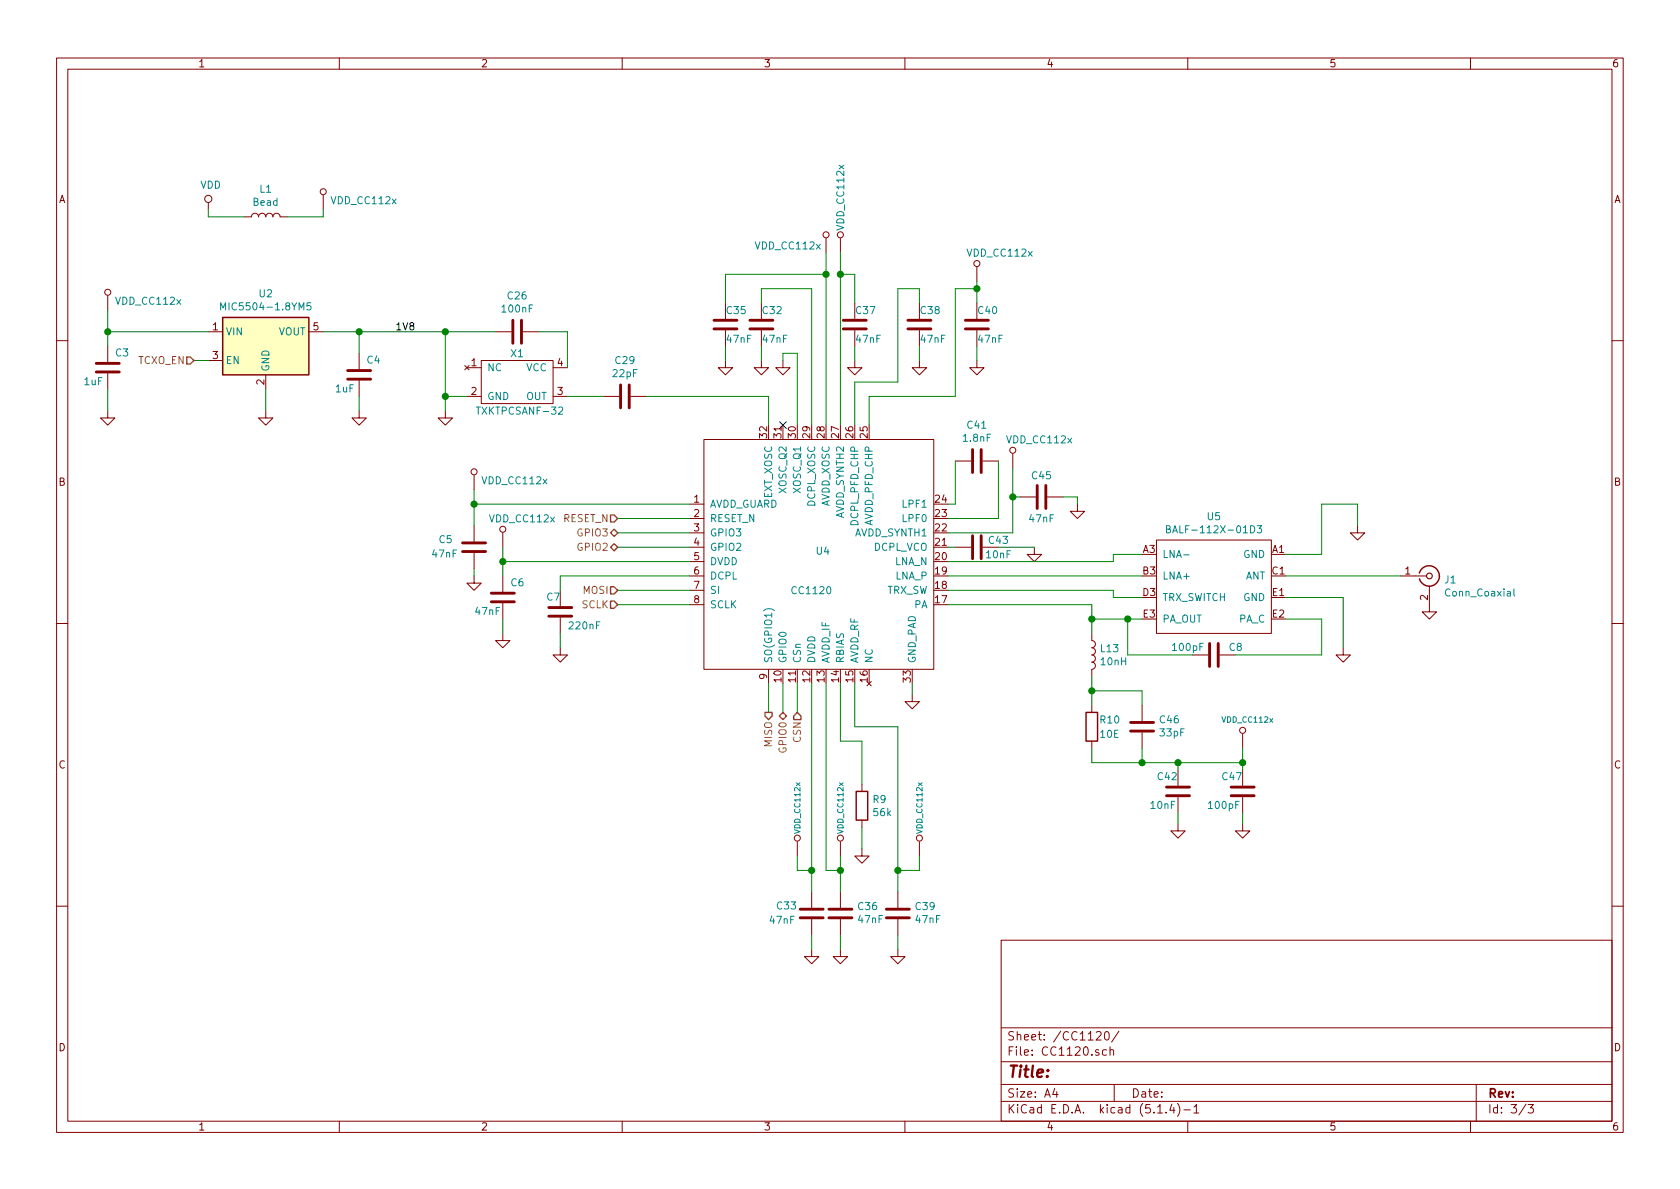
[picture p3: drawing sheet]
EESchema Schematic File Version 4
LIBS:senseEle_rev1-cache
EELAYER 30 0
EELAYER END
$Descr A4 11693 8268
encoding utf-8
Sheet 3 3
Title ""
Date ""
Rev ""
Comp ""
Comment1 ""
Comment2 ""
Comment3 ""
Comment4 ""
$EndDescr
$Comp
L sense:C C35
U 1 1
P 5050 2250
F 0 "C35" H 5050 2350 50  0000 L CNN
F 1 "47nF" H 5050 2150 50  0000 L CNN
F 2 "sense:C_0603_1608Metric" H 5088 2100 50  0001 C CNN
F 3 "" H 5050 2250 50  0001 C CNN
	1    5050 2250
	1    0    0    -1  
$EndComp
$Comp
L sense:C C32
U 1 1
P 5300 2250
F 0 "C32" H 5300 2350 50  0000 L CNN
F 1 "47nF" H 5300 2150 50  0000 L CNN
F 2 "sense:C_0603_1608Metric" H 5338 2100 50  0001 C CNN
F 3 "" H 5300 2250 50  0001 C CNN
	1    5300 2250
	1    0    0    -1  
$EndComp
$Comp
L sense:C C40
U 1 1
P 6800 2250
F 0 "C40" H 6800 2350 50  0000 L CNN
F 1 "47nF" H 6800 2150 50  0000 L CNN
F 2 "sense:C_0603_1608Metric" H 6838 2100 50  0001 C CNN
F 3 "" H 6800 2250 50  0001 C CNN
	1    6800 2250
	1    0    0    -1  
$EndComp
$Comp
L sense:C C26
U 1 1
P 3600 2300
F 0 "C26" V 3348 2300 50  0000 C CNN
F 1 "100nF" V 3439 2300 50  0000 C CNN
F 2 "sense:C_0402_1005Metric" H 3638 2150 50  0001 C CNN
F 3 "" H 3600 2300 50  0001 C CNN
	1    3600 2300
	0    1    1    0   
$EndComp
$Comp
L sense:GND #PWR035
U 1 1
P 3100 2850
F 0 "#PWR035" H 3100 2600 50  0001 C CNN
F 1 "GND" H 3105 2677 50  0001 C CNN
F 2 "" H 3100 2850 50  0001 C CNN
F 3 "" H 3100 2850 50  0001 C CNN
	1    3100 2850
	1    0    0    -1  
$EndComp
$Comp
L sense:VDD_CC112x #PWR0105
U 1 1
P 5750 1750
F 0 "#PWR0105" H 5750 1930 50  0001 C CNN
F 1 "VDD_CC112x" H 5250 1800 50  0000 L CNN
F 2 "" H 5750 1750 50  0001 C CNN
F 3 "" H 5750 1750 50  0001 C CNN
	1    5750 1750
	1    0    0    -1  
$EndComp
$Comp
L sense:C C29
U 1 1
P 4350 2750
F 0 "C29" V 4098 2750 50  0000 C CNN
F 1 "22pF" V 4189 2750 50  0000 C CNN
F 2 "sense:C_0402_1005Metric" H 4388 2600 50  0001 C CNN
F 3 "" H 4350 2750 50  0001 C CNN
	1    4350 2750
	0    1    1    0   
$EndComp
$Comp
L sense:VDD_CC112x #PWR0106
U 1 1
P 5850 1750
F 0 "#PWR0106" H 5850 1930 50  0001 C CNN
F 1 "VDD_CC112x" V 5850 1900 50  0000 L CNN
F 2 "" H 5850 1750 50  0001 C CNN
F 3 "" H 5850 1750 50  0001 C CNN
	1    5850 1750
	1    0    0    -1  
$EndComp
$Comp
L sense:VDD_CC112x #PWR0107
U 1 1
P 6800 1950
F 0 "#PWR0107" H 6800 2130 50  0001 C CNN
F 1 "VDD_CC112x" H 6725 2150 50  0000 L CNN
F 2 "" H 6800 1950 50  0001 C CNN
F 3 "" H 6800 1950 50  0001 C CNN
	1    6800 1950
	1    0    0    -1  
$EndComp
$Comp
L sense:C C37
U 1 1
P 5950 2250
F 0 "C37" H 5950 2350 50  0000 L CNN
F 1 "47nF" H 5950 2150 50  0000 L CNN
F 2 "sense:C_0603_1608Metric" H 5988 2100 50  0001 C CNN
F 3 "" H 5950 2250 50  0001 C CNN
	1    5950 2250
	1    0    0    -1  
$EndComp
$Comp
L sense:GND #PWR049
U 1 1
P 6400 2500
F 0 "#PWR049" H 6400 2250 50  0001 C CNN
F 1 "GND" H 6405 2327 50  0001 C CNN
F 2 "" H 6400 2500 50  0001 C CNN
F 3 "" H 6400 2500 50  0001 C CNN
	1    6400 2500
	1    0    0    -1  
$EndComp
$Comp
L sense:GND #PWR051
U 1 1
P 6800 2500
F 0 "#PWR051" H 6800 2250 50  0001 C CNN
F 1 "GND" H 6805 2327 50  0001 C CNN
F 2 "" H 6800 2500 50  0001 C CNN
F 3 "" H 6800 2500 50  0001 C CNN
	1    6800 2500
	1    0    0    -1  
$EndComp
$Comp
L sense:VDD_CC112x #PWR0108
U 1 1
P 750 2150
F 0 "#PWR0108" H 750 2330 50  0001 C CNN
F 1 "VDD_CC112x" H 798 2215 50  0000 L CNN
F 2 "" H 750 2150 50  0001 C CNN
F 3 "" H 750 2150 50  0001 C CNN
	1    750  2150
	1    0    0    -1  
$EndComp
$Comp
L sense:C C45
U 1 1
P 7250 3450
F 0 "C45" V 7100 3450 50  0000 C CNN
F 1 "47nF" V 7400 3450 50  0000 C CNN
F 2 "sense:C_0603_1608Metric" H 7288 3300 50  0001 C CNN
F 3 "" H 7250 3450 50  0001 C CNN
	1    7250 3450
	0    1    1    0   
$EndComp
$Comp
L sense:VDD_CC112x #PWR0109
U 1 1
P 7050 3250
F 0 "#PWR0109" H 7050 3430 50  0001 C CNN
F 1 "VDD_CC112x" H 7000 3450 50  0000 L CNN
F 2 "" H 7050 3250 50  0001 C CNN
F 3 "" H 7050 3250 50  0001 C CNN
	1    7050 3250
	1    0    0    -1  
$EndComp
$Comp
L sense:GND #PWR054
U 1 1
P 7500 3500
F 0 "#PWR054" H 7500 3250 50  0001 C CNN
F 1 "GND" H 7505 3327 50  0001 C CNN
F 2 "" H 7500 3500 50  0001 C CNN
F 3 "" H 7500 3500 50  0001 C CNN
	1    7500 3500
	1    0    0    -1  
$EndComp
Wire Wire Line
	7500 3500 7500 3450
$Comp
L sense:C C43
U 1 1
P 6800 3800
F 0 "C43" V 6750 3950 50  0000 C CNN
F 1 "10nF" V 6850 3950 50  0000 C CNN
F 2 "sense:C_0402_1005Metric" H 6838 3650 50  0001 C CNN
F 3 "" H 6800 3800 50  0001 C CNN
	1    6800 3800
	0    1    1    0   
$EndComp
$Comp
L sense:GND #PWR055
U 1 1
P 7200 3800
F 0 "#PWR055" H 7200 3550 50  0001 C CNN
F 1 "GND" H 7325 3725 50  0001 C CNN
F 2 "" H 7200 3800 50  0001 C CNN
F 3 "" H 7200 3800 50  0001 C CNN
	1    7200 3800
	1    0    0    -1  
$EndComp
Wire Wire Line
	7200 3800 6950 3800
$Comp
L sense:L L13
U 1 1
P 7600 4550
F 0 "L13" H 7653 4596 50  0000 L CNN
F 1 "10nH" H 7653 4505 50  0000 L CNN
F 2 "Inductor_SMD:L_0402_1005Metric" H 7600 4550 50  0001 C CNN
F 3 "" H 7600 4550 50  0001 C CNN
	1    7600 4550
	1    0    0    -1  
$EndComp
$Comp
L sense:R R10
U 1 1
P 7600 5050
F 0 "R10" H 7650 5100 50  0000 L CNN
F 1 "10E" H 7650 5000 50  0000 L CNN
F 2 "Resistor_SMD:R_0402_1005Metric" V 7530 5050 50  0001 C CNN
F 3 "" H 7600 5050 50  0001 C CNN
	1    7600 5050
	1    0    0    -1  
$EndComp
$Comp
L sense:C C46
U 1 1
P 7950 5050
F 0 "C46" H 7835 5004 50  0000 R CNN
F 1 "33pF" H 7835 5095 50  0000 R CNN
F 2 "sense:C_0402_1005Metric" H 7988 4900 50  0001 C CNN
F 3 "" H 7950 5050 50  0001 C CNN
	1    7950 5050
	-1   0    0    1   
$EndComp
$Comp
L sense:C C42
U 1 1
P 8200 5500
F 0 "C42" H 8350 5400 50  0000 R CNN
F 1 "10nF" H 8400 5600 50  0000 R CNN
F 2 "sense:C_0402_1005Metric" H 8238 5350 50  0001 C CNN
F 3 "" H 8200 5500 50  0001 C CNN
	1    8200 5500
	-1   0    0    1   
$EndComp
$Comp
L sense:C C47
U 1 1
P 8650 5500
F 0 "C47" H 8800 5400 50  0000 R CNN
F 1 "100pF" H 8900 5600 50  0000 R CNN
F 2 "sense:C_0402_1005Metric" H 8688 5350 50  0001 C CNN
F 3 "" H 8650 5500 50  0001 C CNN
	1    8650 5500
	-1   0    0    1   
$EndComp
$Comp
L sense:GND #PWR052
U 1 1
P 8200 5725
F 0 "#PWR052" H 8200 5475 50  0001 C CNN
F 1 "GND" H 8205 5552 50  0001 C CNN
F 2 "" H 8200 5725 50  0001 C CNN
F 3 "" H 8200 5725 50  0001 C CNN
	1    8200 5725
	1    0    0    -1  
$EndComp
$Comp
L sense:GND #PWR053
U 1 1
P 8650 5725
F 0 "#PWR053" H 8650 5475 50  0001 C CNN
F 1 "GND" H 8655 5552 50  0001 C CNN
F 2 "" H 8650 5725 50  0001 C CNN
F 3 "" H 8650 5725 50  0001 C CNN
	1    8650 5725
	1    0    0    -1  
$EndComp
Wire Wire Line
	8650 5725 8650 5650
Wire Wire Line
	8200 5725 8200 5650
$Comp
L sense:VDD_CC112x #PWR0110
U 1 1
P 8650 5200
F 0 "#PWR0110" H 8650 5380 50  0001 C CNN
F 1 "VDD_CC112x" H 8500 5400 39  0000 L CNN
F 2 "" H 8650 5200 50  0001 C CNN
F 3 "" H 8650 5200 50  0001 C CNN
	1    8650 5200
	1    0    0    -1  
$EndComp
$Comp
L sense:C C33
U 1 1
P 5650 6350
F 0 "C33" H 5900 6300 50  0000 R CNN
F 1 "47nF" H 5950 6400 50  0000 R CNN
F 2 "sense:C_0603_1608Metric" H 5688 6200 50  0001 C CNN
F 3 "" H 5650 6350 50  0001 C CNN
	1    5650 6350
	-1   0    0    1   
$EndComp
$Comp
L sense:C C36
U 1 1
P 5850 6350
F 0 "C36" H 5735 6304 50  0000 R CNN
F 1 "47nF" H 5735 6395 50  0000 R CNN
F 2 "sense:C_0603_1608Metric" H 5888 6200 50  0001 C CNN
F 3 "" H 5850 6350 50  0001 C CNN
	1    5850 6350
	-1   0    0    1   
$EndComp
$Comp
L sense:GND #PWR044
U 1 1
P 5650 6600
F 0 "#PWR044" H 5650 6350 50  0001 C CNN
F 1 "GND" H 5655 6427 50  0001 C CNN
F 2 "" H 5650 6600 50  0001 C CNN
F 3 "" H 5650 6600 50  0001 C CNN
	1    5650 6600
	1    0    0    -1  
$EndComp
$Comp
L sense:GND #PWR046
U 1 1
P 5850 6600
F 0 "#PWR046" H 5850 6350 50  0001 C CNN
F 1 "GND" H 5855 6427 50  0001 C CNN
F 2 "" H 5850 6600 50  0001 C CNN
F 3 "" H 5850 6600 50  0001 C CNN
	1    5850 6600
	1    0    0    -1  
$EndComp
$Comp
L sense:VDD_CC112x #PWR0112
U 1 1
P 5850 5950
F 0 "#PWR0112" H 5850 6130 50  0001 C CNN
F 1 "VDD_CC112x" V 5850 6100 39  0000 L CNN
F 2 "" H 5850 5950 50  0001 C CNN
F 3 "" H 5850 5950 50  0001 C CNN
	1    5850 5950
	1    0    0    -1  
$EndComp
$Comp
L sense:R R9
U 1 1
P 6000 5600
F 0 "R9" H 6070 5646 50  0000 L CNN
F 1 "56k" H 6070 5555 50  0000 L CNN
F 2 "Resistor_SMD:R_0402_1005Metric" V 5930 5600 50  0001 C CNN
F 3 "" H 6000 5600 50  0001 C CNN
	1    6000 5600
	1    0    0    -1  
$EndComp
$Comp
L sense:C C39
U 1 1
P 6250 6350
F 0 "C39" H 6135 6304 50  0000 R CNN
F 1 "47nF" H 6135 6395 50  0000 R CNN
F 2 "sense:C_0603_1608Metric" H 6288 6200 50  0001 C CNN
F 3 "" H 6250 6350 50  0001 C CNN
	1    6250 6350
	-1   0    0    1   
$EndComp
$Comp
L sense:GND #PWR048
U 1 1
P 6000 5900
F 0 "#PWR048" H 6000 5650 50  0001 C CNN
F 1 "GND" H 6005 5727 50  0001 C CNN
F 2 "" H 6000 5900 50  0001 C CNN
F 3 "" H 6000 5900 50  0001 C CNN
	1    6000 5900
	1    0    0    -1  
$EndComp
$Comp
L sense:GND #PWR050
U 1 1
P 6250 6600
F 0 "#PWR050" H 6250 6350 50  0001 C CNN
F 1 "GND" H 6255 6427 50  0001 C CNN
F 2 "" H 6250 6600 50  0001 C CNN
F 3 "" H 6250 6600 50  0001 C CNN
	1    6250 6600
	1    0    0    -1  
$EndComp
$Comp
L sense:VDD_CC112x #PWR0113
U 1 1
P 6400 5950
F 0 "#PWR0113" H 6400 6130 50  0001 C CNN
F 1 "VDD_CC112x" V 6400 6100 39  0000 L CNN
F 2 "" H 6400 5950 50  0001 C CNN
F 3 "" H 6400 5950 50  0001 C CNN
	1    6400 5950
	1    0    0    -1  
$EndComp
Wire Wire Line
	6250 6600 6250 6500
Text HLabel 5450 4950 3    50   BiDi ~ 0
GPIO0
Text HLabel 4300 3800 0    50   BiDi ~ 0
GPIO2
Text HLabel 5550 4950 3    50   Input ~ 0
CSN
Text HLabel 4300 4200 0    50   Input ~ 0
SCLK
Text HLabel 4300 4100 0    50   Input ~ 0
MOSI
Text HLabel 5350 4950 3    50   Output ~ 0
MISO
$Comp
L sense:CC1120 U4
U 1 1
P 5700 3850
F 0 "U4" H 5675 3875 50  0000 L CNN
F 1 "CC1120" H 5500 3600 50  0000 L CNN
F 2 "sense:CC1120" H 5700 3850 50  0001 C CNN
F 3 "" H 5700 3850 50  0001 C CNN
	1    5700 3850
	1    0    0    -1  
$EndComp
Wire Wire Line
	5350 4750 5350 4950
Wire Wire Line
	5450 4750 5450 4950
Wire Wire Line
	5550 4750 5550 4950
$Comp
L sense:VDD_CC112x #PWR0111
U 1 1
P 5550 5950
F 0 "#PWR0111" H 5550 6130 50  0001 C CNN
F 1 "VDD_CC112x" V 5550 6100 39  0000 L CNN
F 2 "" H 5550 5950 50  0001 C CNN
F 3 "" H 5550 5950 50  0001 C CNN
	1    5550 5950
	1    0    0    -1  
$EndComp
Wire Wire Line
	5650 6500 5650 6600
Wire Wire Line
	5650 4750 5650 6050
Wire Wire Line
	5550 5950 5550 6050
Wire Wire Line
	5550 6050 5650 6050
Connection ~ 5650 6050
Wire Wire Line
	5650 6050 5650 6200
Wire Wire Line
	5850 6500 5850 6600
Wire Wire Line
	5850 6200 5850 6050
Wire Wire Line
	5850 6050 5750 6050
Wire Wire Line
	5750 6050 5750 4750
Wire Wire Line
	5850 5950 5850 6050
Connection ~ 5850 6050
Wire Wire Line
	5850 4750 5850 5150
Wire Wire Line
	5850 5150 6000 5150
Wire Wire Line
	6000 5150 6000 5450
Wire Wire Line
	6000 5750 6000 5900
Wire Wire Line
	6250 5050 5950 5050
Wire Wire Line
	5950 5050 5950 4750
Wire Wire Line
	6250 5050 6250 6050
Wire Wire Line
	6250 6050 6400 6050
Wire Wire Line
	6400 6050 6400 5950
Connection ~ 6250 6050
Wire Wire Line
	6250 6050 6250 6200
Wire Wire Line
	4300 4100 4800 4100
Wire Wire Line
	4800 4200 4300 4200
Text HLabel 4300 3700 0    50   BiDi ~ 0
GPIO3
Wire Wire Line
	4300 3700 4800 3700
Wire Wire Line
	4800 3800 4300 3800
NoConn ~ 5450 2950
$Comp
L sense:GND #PWR033
U 1 1
P 5450 2500
F 0 "#PWR033" H 5450 2250 50  0001 C CNN
F 1 "GND" H 5575 2425 50  0001 C CNN
F 2 "" H 5450 2500 50  0001 C CNN
F 3 "" H 5450 2500 50  0001 C CNN
	1    5450 2500
	1    0    0    -1  
$EndComp
Wire Wire Line
	5550 2450 5550 2950
Wire Wire Line
	4800 3900 3500 3900
Wire Wire Line
	3500 3900 3500 4000
Wire Wire Line
	4800 3500 3300 3500
Wire Wire Line
	3300 3500 3300 3650
$Comp
L sense:C C6
U 1 1
P 3500 4150
F 0 "C6" H 3450 4050 50  0000 R CNN
F 1 "47nF" H 3700 4250 50  0000 R CNN
F 2 "sense:C_0603_1608Metric" H 3538 4000 50  0001 C CNN
F 3 "" H 3500 4150 50  0001 C CNN
	1    3500 4150
	-1   0    0    1   
$EndComp
$Comp
L sense:C C5
U 1 1
P 3300 3800
F 0 "C5" H 3550 3750 50  0000 R CNN
F 1 "47nF" H 3600 3850 50  0000 R CNN
F 2 "sense:C_0603_1608Metric" H 3338 3650 50  0001 C CNN
F 3 "" H 3300 3800 50  0001 C CNN
	1    3300 3800
	-1   0    0    1   
$EndComp
$Comp
L sense:C C7
U 1 1
P 3900 4250
F 0 "C7" H 4000 4150 50  0000 R CNN
F 1 "220nF" H 3850 4350 50  0000 R CNN
F 2 "sense:C_0402_1005Metric" H 3938 4100 50  0001 C CNN
F 3 "" H 3900 4250 50  0001 C CNN
	1    3900 4250
	-1   0    0    1   
$EndComp
Wire Wire Line
	3900 4100 3900 4000
Wire Wire Line
	3900 4000 4800 4000
$Comp
L sense:GND #PWR021
U 1 1
P 3900 4500
F 0 "#PWR021" H 3900 4250 50  0001 C CNN
F 1 "GND" H 3905 4327 50  0001 C CNN
F 2 "" H 3900 4500 50  0001 C CNN
F 3 "" H 3900 4500 50  0001 C CNN
	1    3900 4500
	1    0    0    -1  
$EndComp
Wire Wire Line
	3900 4400 3900 4500
$Comp
L sense:GND #PWR020
U 1 1
P 3500 4400
F 0 "#PWR020" H 3500 4150 50  0001 C CNN
F 1 "GND" H 3505 4227 50  0001 C CNN
F 2 "" H 3500 4400 50  0001 C CNN
F 3 "" H 3500 4400 50  0001 C CNN
	1    3500 4400
	1    0    0    -1  
$EndComp
Wire Wire Line
	3500 4300 3500 4400
$Comp
L sense:GND #PWR018
U 1 1
P 3300 4000
F 0 "#PWR018" H 3300 3750 50  0001 C CNN
F 1 "GND" H 3305 3827 50  0001 C CNN
F 2 "" H 3300 4000 50  0001 C CNN
F 3 "" H 3300 4000 50  0001 C CNN
	1    3300 4000
	1    0    0    -1  
$EndComp
Wire Wire Line
	3300 3950 3300 4000
Wire Wire Line
	4800 3600 4300 3600
Text HLabel 4300 3600 0    50   Input ~ 0
RESET_N
$Comp
L sense:GND #PWR036
U 1 1
P 6350 4825
F 0 "#PWR036" H 6350 4575 50  0001 C CNN
F 1 "GND" H 6355 4652 50  0001 C CNN
F 2 "" H 6350 4825 50  0001 C CNN
F 3 "" H 6350 4825 50  0001 C CNN
	1    6350 4825
	1    0    0    -1  
$EndComp
Wire Wire Line
	6350 4825 6350 4750
Wire Wire Line
	5350 2950 5350 2750
Wire Wire Line
	5550 2450 5450 2450
Wire Wire Line
	5450 2450 5450 2500
$Comp
L sense:GND #PWR032
U 1 1
P 5300 2500
F 0 "#PWR032" H 5300 2250 50  0001 C CNN
F 1 "GND" H 5425 2425 50  0001 C CNN
F 2 "" H 5300 2500 50  0001 C CNN
F 3 "" H 5300 2500 50  0001 C CNN
	1    5300 2500
	1    0    0    -1  
$EndComp
Wire Wire Line
	5300 2400 5300 2500
Wire Wire Line
	5300 2100 5300 2000
Wire Wire Line
	5300 2000 5650 2000
Wire Wire Line
	5650 2000 5650 2950
$Comp
L sense:VDD_CC112x #PWR017
U 1 1
P 3300 3400
F 0 "#PWR017" H 3300 3580 50  0001 C CNN
F 1 "VDD_CC112x" H 3348 3465 50  0000 L CNN
F 2 "" H 3300 3400 50  0001 C CNN
F 3 "" H 3300 3400 50  0001 C CNN
	1    3300 3400
	1    0    0    -1  
$EndComp
$Comp
L sense:VDD_CC112x #PWR019
U 1 1
P 3500 3800
F 0 "#PWR019" H 3500 3980 50  0001 C CNN
F 1 "VDD_CC112x" H 3400 4000 50  0000 L CNN
F 2 "" H 3500 3800 50  0001 C CNN
F 3 "" H 3500 3800 50  0001 C CNN
	1    3500 3800
	1    0    0    -1  
$EndComp
Wire Wire Line
	3300 3400 3300 3500
Connection ~ 3300 3500
Wire Wire Line
	3500 3800 3500 3900
Connection ~ 3500 3900
Wire Wire Line
	5750 2950 5750 1900
$Comp
L sense:GND #PWR028
U 1 1
P 5050 2500
F 0 "#PWR028" H 5050 2250 50  0001 C CNN
F 1 "GND" H 5175 2425 50  0001 C CNN
F 2 "" H 5050 2500 50  0001 C CNN
F 3 "" H 5050 2500 50  0001 C CNN
	1    5050 2500
	1    0    0    -1  
$EndComp
Wire Wire Line
	5050 2400 5050 2500
Wire Wire Line
	5050 2100 5050 1900
Wire Wire Line
	5750 1900 5050 1900
Wire Wire Line
	5750 1900 5750 1750
Connection ~ 5750 1900
Wire Wire Line
	5850 1750 5850 1900
$Comp
L sense:GND #PWR034
U 1 1
P 5950 2500
F 0 "#PWR034" H 5950 2250 50  0001 C CNN
F 1 "GND" H 6075 2425 50  0001 C CNN
F 2 "" H 5950 2500 50  0001 C CNN
F 3 "" H 5950 2500 50  0001 C CNN
	1    5950 2500
	1    0    0    -1  
$EndComp
Wire Wire Line
	5950 2400 5950 2500
Wire Wire Line
	5950 2100 5950 1900
Wire Wire Line
	5950 1900 5850 1900
Connection ~ 5850 1900
Wire Wire Line
	5850 1900 5850 2950
$Comp
L sense:C C41
U 1 1
P 6800 3200
F 0 "C41" V 6548 3200 50  0000 C CNN
F 1 "1.8nF" V 6639 3200 50  0000 C CNN
F 2 "sense:C_0402_1005Metric" H 6838 3050 50  0001 C CNN
F 3 "" H 6800 3200 50  0001 C CNN
	1    6800 3200
	0    1    1    0   
$EndComp
Wire Wire Line
	6650 3200 6650 3500
Wire Wire Line
	6650 3500 6600 3500
Wire Wire Line
	6600 3600 6950 3600
Wire Wire Line
	6950 3600 6950 3200
Wire Wire Line
	7400 3450 7500 3450
Wire Wire Line
	7050 3250 7050 3450
Wire Wire Line
	7050 3450 7100 3450
Wire Wire Line
	7050 3450 7050 3700
Wire Wire Line
	7050 3700 6600 3700
Connection ~ 7050 3450
Wire Wire Line
	6600 3800 6650 3800
Wire Wire Line
	5950 2950 5950 2650
Wire Wire Line
	5950 2650 6250 2650
$Comp
L sense:C C38
U 1 1
P 6400 2250
F 0 "C38" H 6400 2350 50  0000 L CNN
F 1 "47nF" H 6400 2150 50  0000 L CNN
F 2 "sense:C_0603_1608Metric" H 6438 2100 50  0001 C CNN
F 3 "" H 6400 2250 50  0001 C CNN
	1    6400 2250
	1    0    0    -1  
$EndComp
Wire Wire Line
	6250 2000 6400 2000
Wire Wire Line
	6400 2000 6400 2100
Wire Wire Line
	6250 2000 6250 2650
Wire Wire Line
	6400 2400 6400 2500
Wire Wire Line
	6800 2400 6800 2500
Wire Wire Line
	6800 1950 6800 2000
Wire Wire Line
	6800 2000 6650 2000
Wire Wire Line
	6650 2000 6650 2750
Wire Wire Line
	6650 2750 6050 2750
Wire Wire Line
	6050 2750 6050 2950
Connection ~ 6800 2000
Wire Wire Line
	6800 2000 6800 2100
$Comp
L sense:TCXO X1
U 1 1
P 3600 2650
F 0 "X1" H 3600 2850 50  0000 C CNN
F 1 " TXKTPCSANF-32" H 3600 2450 50  0000 C CNN
F 2 "sense:TXKTPCSANF-32" H 3595 3215 50  0001 C CNN
F 3 "" H 3595 3215 50  0001 C CNN
	1    3600 2650
	1    0    0    -1  
$EndComp
Wire Wire Line
	3250 2750 3100 2750
Wire Wire Line
	3100 2750 3100 2850
Wire Wire Line
	3950 2750 4200 2750
Wire Wire Line
	3950 2550 3950 2300
Wire Wire Line
	3950 2300 3750 2300
Wire Wire Line
	3450 2300 3100 2300
Wire Wire Line
	3100 2300 3100 2750
Connection ~ 3100 2750
$Comp
L sense:MIC5504-1.8YM5 U2
U 1 1
P 1850 2400
F 0 "U2" H 1850 2767 50  0000 C CNN
F 1 "MIC5504-1.8YM5" H 1850 2676 50  0000 C CNN
F 2 "Package_TO_SOT_SMD:SOT-23-5" H 1850 2000 50  0001 C CNN
F 3 "http://ww1.microchip.com/downloads/en/DeviceDoc/MIC550X.pdf" H 1600 2650 50  0001 C CNN
	1    1850 2400
	1    0    0    -1  
$EndComp
Wire Wire Line
	1450 2300 750  2300
Wire Wire Line
	750  2150 750  2300
Wire Wire Line
	4500 2750 5350 2750
$Comp
L sense:GND #PWR014
U 1 1
P 1850 2850
F 0 "#PWR014" H 1850 2600 50  0001 C CNN
F 1 "GND" H 1855 2677 50  0001 C CNN
F 2 "" H 1850 2850 50  0001 C CNN
F 3 "" H 1850 2850 50  0001 C CNN
	1    1850 2850
	1    0    0    -1  
$EndComp
Wire Wire Line
	1850 2850 1850 2700
Wire Wire Line
	1450 2500 1350 2500
Wire Wire Line
	2250 2300 2500 2300
Connection ~ 3100 2300
Text Label 2750 2300 0    50   ~ 0
1V8
Text HLabel 1350 2500 0    50   Input ~ 0
TCXO_EN
$Comp
L sense:C C4
U 1 1
P 2500 2600
F 0 "C4" H 2400 2500 50  0000 C CNN
F 1 "1uF" H 2600 2700 50  0000 C CNN
F 2 "sense:C_0603_1608Metric" H 2538 2450 50  0001 C CNN
F 3 "" H 2500 2600 50  0001 C CNN
	1    2500 2600
	-1   0    0    1   
$EndComp
$Comp
L sense:GND #PWR016
U 1 1
P 2500 2850
F 0 "#PWR016" H 2500 2600 50  0001 C CNN
F 1 "GND" H 2505 2677 50  0001 C CNN
F 2 "" H 2500 2850 50  0001 C CNN
F 3 "" H 2500 2850 50  0001 C CNN
	1    2500 2850
	1    0    0    -1  
$EndComp
Wire Wire Line
	2500 2750 2500 2850
Wire Wire Line
	2500 2450 2500 2300
Connection ~ 2500 2300
Wire Wire Line
	2500 2300 3100 2300
Wire Wire Line
	750  2300 750  2400
Connection ~ 750  2300
$Comp
L sense:C C3
U 1 1
P 750 2550
F 0 "C3" H 650 2450 50  0000 C CNN
F 1 "1uF" H 850 2650 50  0000 C CNN
F 2 "sense:C_0603_1608Metric" H 788 2400 50  0001 C CNN
F 3 "" H 750 2550 50  0001 C CNN
	1    750  2550
	-1   0    0    1   
$EndComp
$Comp
L sense:GND #PWR012
U 1 1
P 750 2850
F 0 "#PWR012" H 750 2600 50  0001 C CNN
F 1 "GND" H 755 2677 50  0001 C CNN
F 2 "" H 750 2850 50  0001 C CNN
F 3 "" H 750 2850 50  0001 C CNN
	1    750  2850
	1    0    0    -1  
$EndComp
Wire Wire Line
	750  2700 750  2850
$Comp
L sense:BALF-112X-01D3 U5
U 1 1
P 8450 4050
F 0 "U5" H 8450 4515 50  0000 C CNN
F 1 "BALF-112X-01D3" H 8450 4424 50  0000 C CNN
F 2 "" H 8100 4100 50  0001 C CNN
F 3 "https://www.st.com/resource/en/datasheet/balf-112x-01d3.pdf" H 8100 4100 50  0001 C CNN
	1    8450 4050
	1    0    0    -1  
$EndComp
Wire Wire Line
	6600 3900 7750 3900
Wire Wire Line
	7750 3900 7750 3850
Wire Wire Line
	7750 3850 7950 3850
Wire Wire Line
	7950 4000 6600 4000
Wire Wire Line
	6600 4100 7750 4100
Wire Wire Line
	7750 4100 7750 4150
Wire Wire Line
	7750 4150 7950 4150
Wire Wire Line
	6600 4200 7600 4200
Wire Wire Line
	7600 4200 7600 4300
Wire Wire Line
	7600 4300 7850 4300
Wire Wire Line
	7600 4300 7600 4400
Connection ~ 7600 4300
Wire Wire Line
	8650 5200 8650 5300
Wire Wire Line
	7950 5300 8200 5300
Wire Wire Line
	7600 4800 7600 4700
Wire Wire Line
	7600 4800 7600 4900
Connection ~ 7600 4800
Wire Wire Line
	7600 4800 7950 4800
Wire Wire Line
	7950 4800 7950 4900
Wire Wire Line
	7950 5200 7950 5300
Wire Wire Line
	7950 5300 7600 5300
Wire Wire Line
	7600 5300 7600 5200
Wire Wire Line
	8650 5350 8650 5300
Connection ~ 8650 5300
Wire Wire Line
	8200 5350 8200 5300
Wire Wire Line
	8200 5300 8650 5300
Connection ~ 8200 5300
Connection ~ 7950 5300
$Comp
L sense:C C8
U 1 1
P 8450 4550
F 0 "C8" V 8500 4450 50  0000 R CNN
F 1 "100pF" V 8500 4850 50  0000 R CNN
F 2 "sense:C_0402_1005Metric" H 8488 4400 50  0001 C CNN
F 3 "" H 8450 4550 50  0001 C CNN
	1    8450 4550
	0    -1   -1   0   
$EndComp
Wire Wire Line
	8300 4550 7850 4550
Wire Wire Line
	7850 4550 7850 4300
Connection ~ 7850 4300
Wire Wire Line
	7850 4300 7950 4300
Wire Wire Line
	8600 4550 9200 4550
Wire Wire Line
	9200 4550 9200 4300
Wire Wire Line
	9200 4300 8950 4300
Wire Wire Line
	8950 4150 9350 4150
$Comp
L sense:GND #PWR037
U 1 1
P 9350 4500
F 0 "#PWR037" H 9350 4250 50  0001 C CNN
F 1 "GND" H 9355 4327 50  0001 C CNN
F 2 "" H 9350 4500 50  0001 C CNN
F 3 "" H 9350 4500 50  0001 C CNN
	1    9350 4500
	1    0    0    -1  
$EndComp
Wire Wire Line
	9350 4150 9350 4500
Wire Wire Line
	8950 3850 9200 3850
Wire Wire Line
	9200 3850 9200 3500
Wire Wire Line
	9200 3500 9450 3500
Wire Wire Line
	9450 3500 9450 3650
$Comp
L sense:GND #PWR038
U 1 1
P 9450 3650
F 0 "#PWR038" H 9450 3400 50  0001 C CNN
F 1 "GND" H 9455 3477 50  0001 C CNN
F 2 "" H 9450 3650 50  0001 C CNN
F 3 "" H 9450 3650 50  0001 C CNN
	1    9450 3650
	1    0    0    -1  
$EndComp
Wire Wire Line
	8950 4000 9750 4000
$Comp
L sense:Conn_Coaxial J1
U 1 1
P 9950 4000
F 0 "J1" H 10050 3975 50  0000 L CNN
F 1 "Conn_Coaxial" H 10050 3884 50  0000 L CNN
F 2 "" H 9950 4000 50  0001 C CNN
F 3 " ~" H 9950 4000 50  0001 C CNN
	1    9950 4000
	1    0    0    -1  
$EndComp
$Comp
L sense:GND #PWR039
U 1 1
P 9950 4200
F 0 "#PWR039" H 9950 3950 50  0001 C CNN
F 1 "GND" H 9955 4027 50  0001 C CNN
F 2 "" H 9950 4200 50  0001 C CNN
F 3 "" H 9950 4200 50  0001 C CNN
	1    9950 4200
	1    0    0    -1  
$EndComp
$Comp
L sense:VDD #PWR013
U 1 1
P 1450 1450
F 0 "#PWR013" H 1450 1300 50  0001 C CNN
F 1 "VDD" H 1467 1623 50  0000 C CNN
F 2 "" H 1450 1450 60  0000 C CNN
F 3 "" H 1450 1450 60  0000 C CNN
	1    1450 1450
	1    0    0    -1  
$EndComp
Wire Wire Line
	1450 1450 1450 1500
Wire Wire Line
	1450 1500 1700 1500
$Comp
L sense:L L1
U 1 1
P 1850 1500
F 0 "L1" V 2040 1500 50  0000 C CNN
F 1 "Bead" V 1949 1500 50  0000 C CNN
F 2 "Resistor_SMD:R_0402_1005Metric" H 1850 1500 50  0001 C CNN
F 3 "" H 1850 1500 50  0001 C CNN
	1    1850 1500
	0    -1   -1   0   
$EndComp
$Comp
L sense:VDD_CC112x #PWR015
U 1 1
P 2250 1450
F 0 "#PWR015" H 2250 1630 50  0001 C CNN
F 1 "VDD_CC112x" H 2298 1515 50  0000 L CNN
F 2 "" H 2250 1450 50  0001 C CNN
F 3 "" H 2250 1450 50  0001 C CNN
	1    2250 1450
	1    0    0    -1  
$EndComp
Wire Wire Line
	2000 1500 2250 1500
Wire Wire Line
	2250 1500 2250 1450
$EndSCHEMATC
